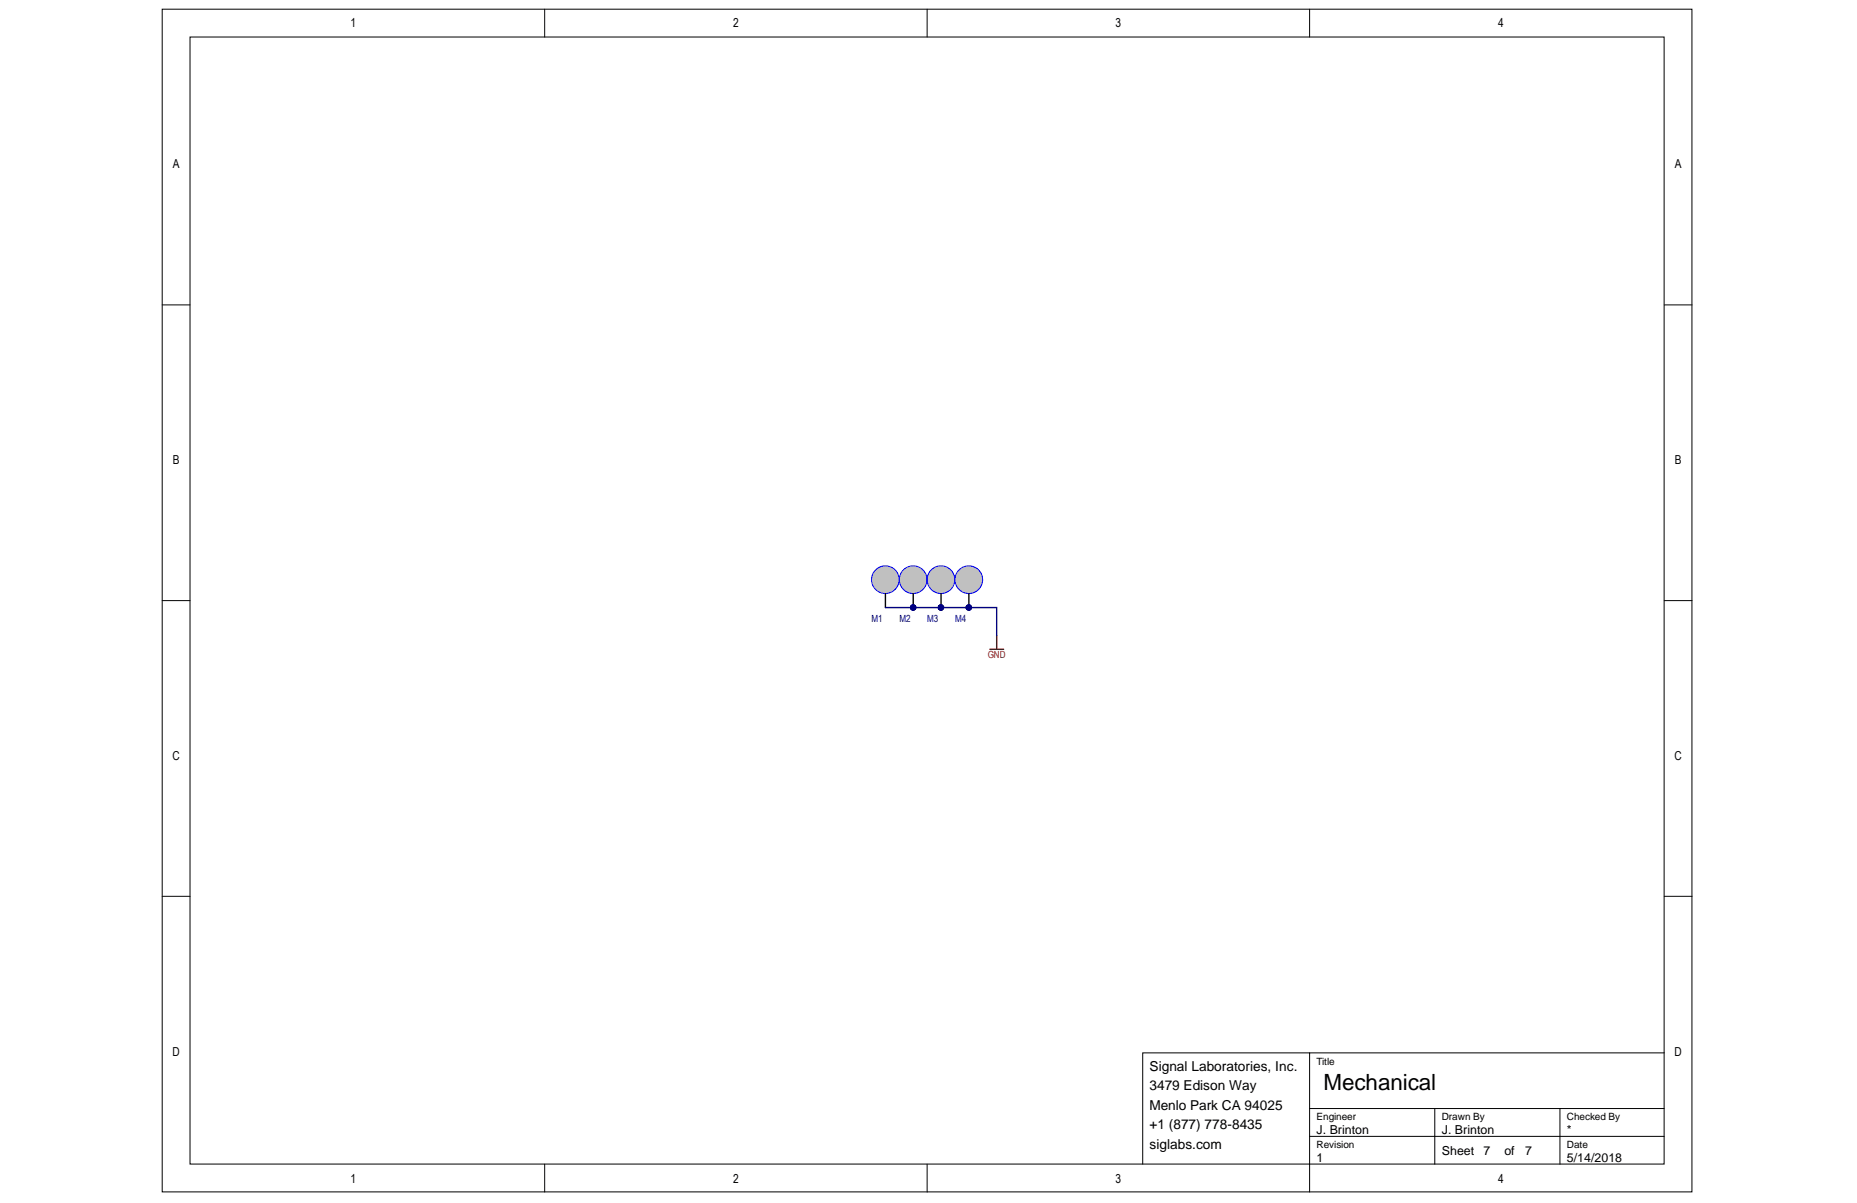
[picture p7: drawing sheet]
<svg xmlns="http://www.w3.org/2000/svg" width="431mm" height="279mm" viewBox="0 0 431 279" stroke-linecap="round" stroke-linejoin="round" font-family="sans-serif">
<g fill="#fff" stroke="#000" stroke-width=".23">
<path d="M37.7 2.1h355.4v274.7h-355.4z"/>
<path d="M44.1 8.6h342.5v261.8h-342.5z"/>
</g>
<g fill="none" stroke="#000" stroke-width=".23">
<path d="M126.5 2.1v6.5M215.4 2.1v6.5M304.3 2.1v6.5M37.7 70.8h6.4M386.7 70.8h6.4M37.7 139.5h6.4M386.7 139.5h6.4M37.7 208.2h6.4M386.7 208.2h6.4M304.3 244.5h-38.8v25.9M304.3 257.5h82.4M333.4 257.5v12.9"/>
<path d="M362.4 257.5v12.9M386.7 244.5h-82.4v32.4M126.5 270.4v6.5M215.4 270.4v6.5M304.3 263.9h82.4"/>
</g>
<circle cx="205.7" cy="134.6" r="3.2" fill="#c0c0c0" stroke="#00f" stroke-width=".23"/>
<path d="M205.7 137.9v3.2" fill="none" stroke="#000" stroke-width=".32"/>
<circle cx="212.2" cy="134.6" r="3.2" fill="#c0c0c0" stroke="#00f" stroke-width=".23"/>
<path d="M212.2 137.9v3.2" fill="none" stroke="#000" stroke-width=".32"/>
<circle cx="212.2" cy="141.1" r=".63" fill="#000080" stroke="#000080" stroke-width=".23"/>
<circle cx="218.6" cy="134.6" r="3.2" fill="#c0c0c0" stroke="#00f" stroke-width=".23"/>
<path d="M218.6 137.9v3.2" fill="none" stroke="#000" stroke-width=".32"/>
<circle cx="218.6" cy="141.1" r=".63" fill="#000080" stroke="#000080" stroke-width=".23"/>
<circle cx="225.1" cy="134.6" r="3.2" fill="#c0c0c0" stroke="#00f" stroke-width=".23"/>
<path d="M225.1 137.9v3.2" fill="none" stroke="#000" stroke-width=".32"/>
<g fill="#000080" stroke="#000080" stroke-width=".23">
<circle cx="225.1" cy="141.1" r=".63"/>
<circle cx="218.6" cy="141.1" r=".63"/>
<circle cx="212.2" cy="141.1" r=".63"/>
</g>
<path d="M229.9 150.8h3.3M231.6 147.6v3.2" fill="none" stroke="#800000" stroke-width=".32"/>
<path d="M205.7 141.1h25.9v6.5" fill="none" stroke="#000080" stroke-width=".32"/>
<text font-size="5.2" x="307.5" y="253.1">Mechanical</text>
<g font-size="3.2">
<text x="267.1" y="248.7">Signal Laboratories, Inc.</text>
<text x="267.1" y="253.2">3479 Edison Way</text>
<text x="267.1" y="257.8">Menlo Park CA 94025</text>
<text x="267.1" y="262.3">+1 (877) 778-8435</text>
<text x="267.1" y="266.8">siglabs.com</text>
</g>
<g font-size="2.9">
<text x="81.5" y="6.4">1</text>
<text x="170.3" y="6.4">2</text>
<text x="259.2" y="6.4">3</text>
<text x="348" y="6.4">4</text>
<text x="40.1" y="39.1">A</text>
<text x="389.1" y="39.1">A</text>
<text x="40.1" y="107.8">B</text>
<text x="389.1" y="107.8">B</text>
<text x="40.1" y="176.5">C</text>
<text x="389.1" y="176.5">C</text>
<text x="40.1" y="245.2">D</text>
<text x="389.1" y="245.2">D</text>
<text x="305.9" y="263.3">J. Brinton</text>
<text x="335" y="263.3">J. Brinton</text>
<text x="364.1" y="263.3">*</text>
<text x="305.9" y="269.8">1</text>
<text x="335" y="268.1">Sheet</text>
<text x="344.7" y="268.1">7</text>
<text x="349.5" y="268.1">of</text>
<text x="354.4" y="268.1">7</text>
<text x="364" y="269.8">5/14/2018</text>
<text x="81.5" y="274.7">1</text>
<text x="170.3" y="274.7">2</text>
<text x="259.2" y="274.7">3</text>
<text x="348" y="274.7">4</text>
</g>
<g font-size="2.3" fill="#000080">
<text x="202.5" y="144.5">M1</text>
<text x="209" y="144.5">M2</text>
<text x="215.4" y="144.5">M3</text>
<text x="221.9" y="144.5">M4</text>
</g>
<text font-size="2.3" fill="#800000" x="229.5" y="152.9">GND</text>
<g font-size="2.3">
<text x="305.9" y="247.3">Title</text>
<text x="305.9" y="260.2">Engineer</text>
<text x="335" y="260.2">Drawn By</text>
<text x="364.1" y="260.2">Checked By</text>
<text x="305.9" y="266.7">Revision</text>
<text x="364" y="266.7">Date</text>
</g>
</svg>
